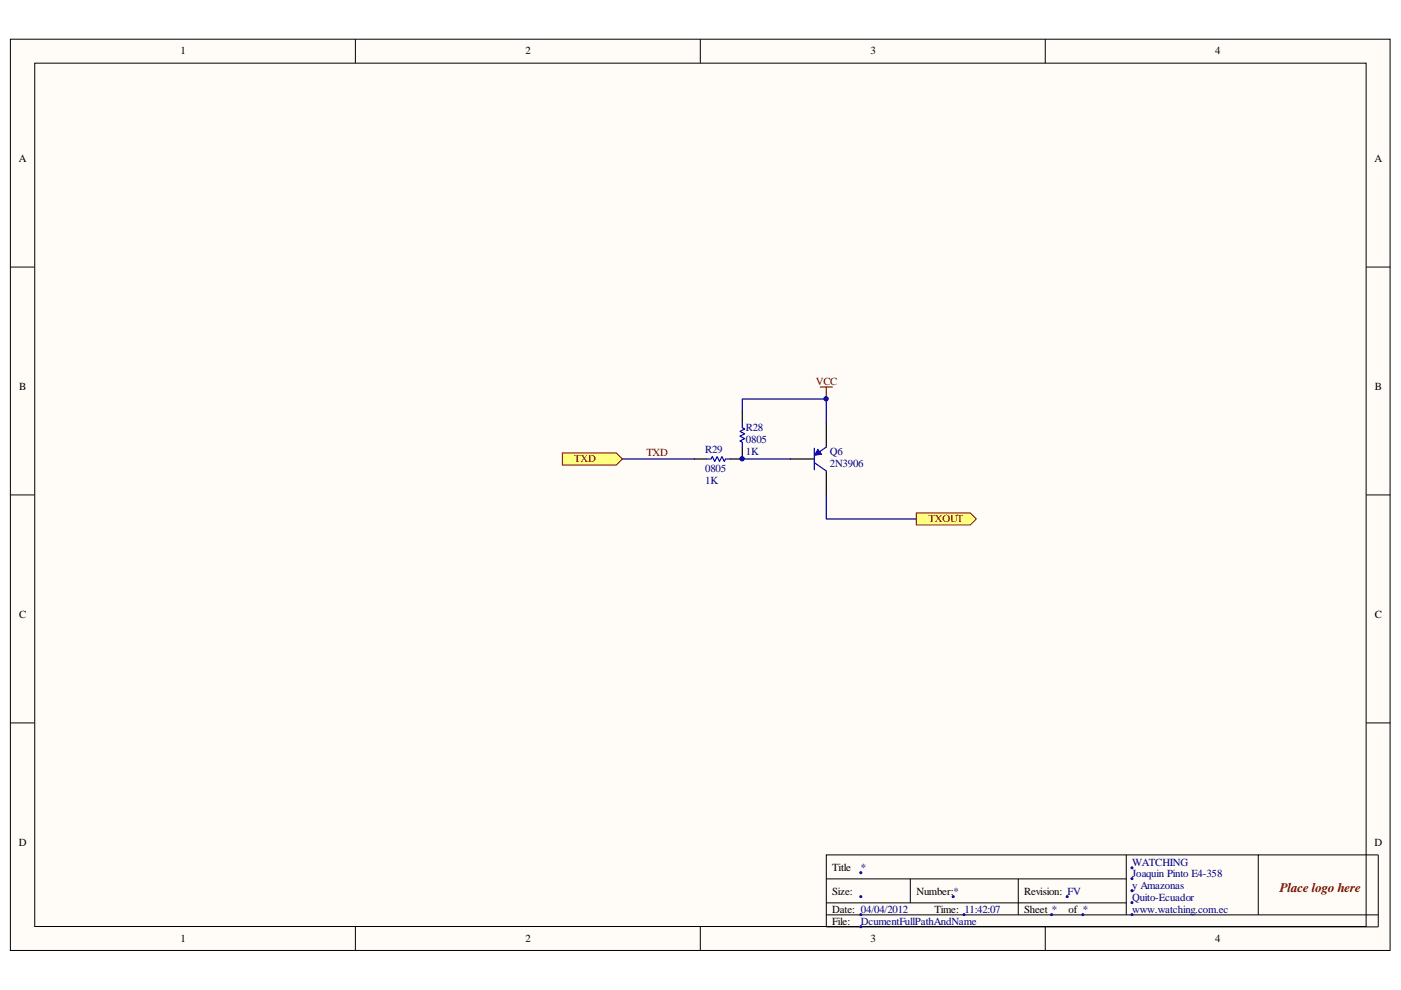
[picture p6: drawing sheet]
<svg xmlns="http://www.w3.org/2000/svg" width="297mm" height="210mm" viewBox="0 0 297 210" stroke-linecap="round" stroke-linejoin="round" font-family="sans-serif">
<path d="M2.3 8.4h292.4v193.1h-292.4z" fill="#fffcf8"/>
<path d="M2.2 8.3h292.5v193.2h-292.5z" fill="none" stroke="#000" stroke-width=".21"/>
<path d="M7.5 13.5h282.1v182.9h-282.1z" fill="#fffcf8"/>
<g fill="none" stroke="#000" stroke-width=".21">
<path d="M7.4 13.4h282.2v183h-282.2zM75.3 8.3v5.1M148.5 8.3v5.1M221.6 8.3v5.1M2.2 56.6h5.1M289.7 56.6h5.1M2.2 104.9h5.1M289.7 104.9h5.1M2.2 153.3h5.1M289.7 153.3h5.1M75.3 196.5v5.1M148.5 196.5v5.1"/>
<path d="M175.2 186.3h63.6M175.2 194h117M175.2 191.4h63.6M193 186.3v5.1M215.9 186.3v7.7M221.6 196.5v5.1M238.8 181.3v12.7M266.8 181.3h-91.6v15.2h117v-15.2h-25.4v12.7"/>
</g>
<g fill="#000080" stroke="#000080" stroke-width=".21">
<circle cx="182.5" cy="185" r=".21"/>
<circle cx="182.5" cy="190.1" r=".21"/>
<circle cx="202.1" cy="190.1" r=".21"/>
<circle cx="240" cy="184" r=".21"/>
<circle cx="226.3" cy="190.1" r=".21"/>
<circle cx="240" cy="186.3" r=".21"/>
<circle cx="240" cy="188.8" r=".21"/>
<circle cx="240" cy="191.4" r=".21"/>
<circle cx="240" cy="193.9" r=".21"/>
<circle cx="182.5" cy="193.9" r=".21"/>
<circle cx="204.4" cy="193.9" r=".2"/>
<circle cx="182.5" cy="196.5" r=".21"/>
<circle cx="229.6" cy="193.9" r=".21"/>
<circle cx="223" cy="193.9" r=".21"/>
</g>
<path d="M147.2 97.3h2.6M157.4 87.1v2.6M157.4 94.8v2.5h-2.6M167.6 97.3h5.1M175.2 89.7v5.1M175.2 99.9v5" fill="none" stroke="#000" stroke-width=".25"/>
<path d="M149.8 97.3h1l.2-.5 .5 1 .5-1 .6 1 .5-1 .5 1 .2-.5h1M157.4 89.7v1l.5 .3-1 .5 1 .5-1 .5 1 .5-1 .5 .5 .3v1M172.7 95v4.6M172.7 98.1l2.5 1.8M175.2 94.8l-1.8 1.2" fill="none" stroke="#00f" stroke-width=".25"/>
<path d="M173.4 95.3l.8 1-1.5 .3z" fill="#00f" stroke="#00f" stroke-width=".21"/>
<path d="M173.9 82.1h2.6M175.2 82.1v2.5" fill="none" stroke="#800000" stroke-width=".25"/>
<path d="M131.9 97.3h15.3M157.4 87.1v-2.5h17.8v5.1M157.4 97.3h10.2M175.2 104.9v5.1h19.1" fill="none" stroke="#000080" stroke-width=".25"/>
<g fill="#ffff80" stroke="#800000" stroke-width=".21">
<path d="M119.2 96h11.5l1.2 1.3-1.2 1.3h-11.5z" fill-rule="evenodd"/>
<path d="M194.3 108.8h11.4l1.3 1.2-1.3 1.3h-11.4z" fill-rule="evenodd"/>
</g>
<g fill="#000080" stroke="#000080" stroke-width=".21">
<circle cx="157.3" cy="97.3" r=".46"/>
<circle cx="175.1" cy="84.6" r=".46"/>
</g>
<text font-size="2.8" fill="#800000" x="271.4" y="189.1">Place logo here</text>
<g font-size="2.3">
<text x="38.3" y="11.5">1</text>
<text x="111.4" y="11.5">2</text>
<text x="184.6" y="11.5">3</text>
<text x="257.6" y="11.5">4</text>
<text x="4" y="34.4">A</text>
<text x="291.4" y="34.4">A</text>
<text x="4.1" y="82.7">B</text>
<text x="291.5" y="82.7">B</text>
<text x="4.1" y="131.1">C</text>
<text x="291.5" y="131.1">C</text>
<text x="4" y="179.4">D</text>
<text x="291.4" y="179.4">D</text>
<text x="176.4" y="184.6">Title</text>
<text x="176.4" y="189.7">Size:</text>
<text x="194.3" y="189.7">Number:*</text>
<text x="217.2" y="189.7">Revision: FV</text>
<text x="176.4" y="193.5">Date: 04/04/2012</text>
<text x="176.4" y="196">File:</text>
<text x="198.1" y="193.5">Time: 11:42:07</text>
<text x="217.2" y="193.5">Sheet *</text>
<text x="226.6" y="193.5">of *</text>
<text x="38.3" y="199.8">1</text>
<text x="111.4" y="199.8">2</text>
<text x="184.6" y="199.8">3</text>
<text x="257.6" y="199.8">4</text>
</g>
<g font-size="2.3" fill="#800000">
<text x="173" y="81.5">VCC</text>
<text x="121.8" y="98.1">TXD</text>
<text x="137.1" y="96.8">TXD</text>
<text x="196.8" y="110.8">TXOUT</text>
</g>
<g font-size="2.3" fill="#000080">
<text x="158.2" y="91.5">R28</text>
<text x="158.2" y="94">0805</text>
<text x="149.5" y="96">R29</text>
<text x="149.5" y="100.1">0805</text>
<text x="158.2" y="96.5">1K</text>
<text x="175.9" y="96.5">Q6</text>
<text x="175.9" y="99.1">2N3906</text>
<text x="149.5" y="102.6">1K</text>
<text x="182.5" y="184.6">*</text>
<text x="240" y="183.6">WATCHING</text>
<text x="240" y="185.9">Joaquin Pinto E4-358</text>
<text x="240" y="188.4">y Amazonas</text>
<text x="240" y="190.9">Quito-Ecuador</text>
<text x="182.5" y="196">DcumentFullPathAndName</text>
<text x="240" y="193.5">www.watching.com.ec</text>
</g>
</svg>
